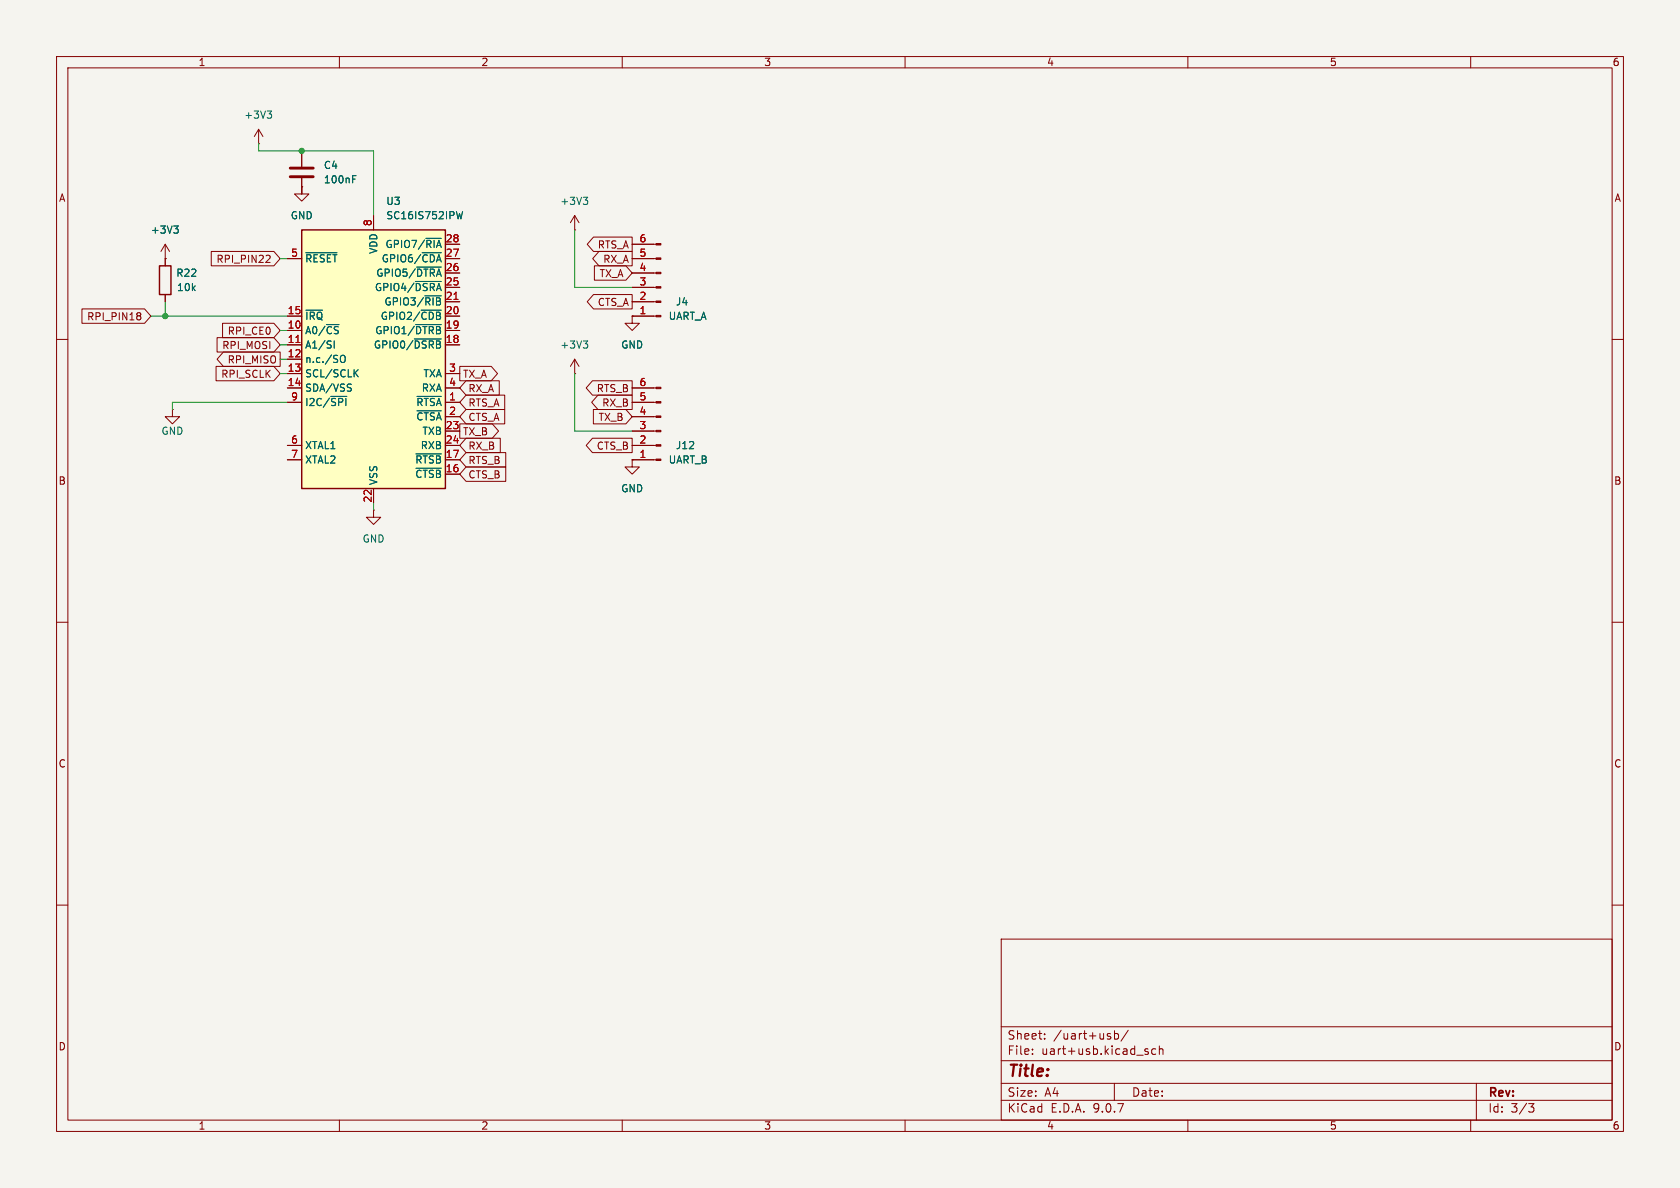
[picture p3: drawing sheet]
<svg xmlns="http://www.w3.org/2000/svg" width="297mm" height="210mm" viewBox="0 0 297 210" stroke-linecap="round" stroke-linejoin="round" font-family="sans-serif">
<path d="M0 0h297v210h-297z" fill="#f5f4ef" stroke="#f5f4ef" stroke-width=".18"/>
<g fill="none" stroke="#840000" stroke-width=".18">
<path d="M10 10h277v190h-277zM12 12h273v186h-273zM60 10v2M110 10v2M160 10v2M210 10v2M260 10v2M101.6 38.1v2.5M101.6 38.1l-.8 1.3M101.6 38.1l.8 1.3M29.2 45.7h.1M29.2 43.2v3.8"/>
<path d="M29.2 52.1v1.2M29.2 43.2l-.8 1.3M29.2 43.2l.8 1.3M101.6 40.6h.1M111.8 55.9v1.3h1.2l-1.2 1.2-1.3-1.2h1.3M111.8 55.9h.1M111.8 55.9h4.2M111.8 53.3h4.2M111.8 50.8h4.2M111.8 48.3h4.2M111.8 45.7h4.2M111.8 43.2h4.2"/>
<path d="M10 60h2M30.5 72.4v1.3h1.2l-1.2 1.2-1.3-1.2h1.3M30.5 72.4h.1M101.6 66h.1M101.6 63.5l-.8 1.3M101.6 63.5l.8 1.3M101.6 63.5v2.5M285 60h2M66 90.2v1.2h1.3l-1.3 1.3-1.2-1.3h1.2M66 90.2h.1M111.8 81.3v1.3h1.2l-1.2 1.2-1.3-1.2h1.3M111.8 81.3h.1"/>
<path d="M10 110h2M285 110h2M10 160h2M177 166h108v32h-108zM285 160h2M60 198v2M110 198v2M160 198v2M177 194.5h108M177 191.5h108M177 187.5h108M177 181.5h108"/>
<path d="M182.5 186.3v.1M182.5 185.5v.1M184.7 183.6v.1M184.7 182.8v.1M196.3 183.3v.3M197 191.5v3M197 182.2v1.5M197 182.8l.5-.1 .2 .3v.4l-.1 .2h-.6M199.5 182.1l-1.3 2M202.6 185.9l.4 .1v.2l-.2 .2h-.3M202.6 185.4l.4 .1M204.3 185.5l-.4-.1-.3 .3v.4l.1 .2h.6"/>
<path d="M205 185.5l.2-.1 .3 .1 .1 .9M205 184.9v1.5M210 198v2M260 198v2M261 191.5v6.5M270.2 195.1h1l-.5 .6 .4 .1 .1 .5-.3 .3h-.4"/>
</g>
<path d="M30.7 39.9h.8l-.4 .5M103.1 34.9h.8l-.4 .5M103.7 35.4l.2 .2v.3l-.2 .2M31.3 40.4l.2 .3v.3l-.2 .2M103.1 60.3h.8l-.4 .5M103.7 60.8l.2 .2v.3l-.2 .2" fill="none" stroke="#006464" stroke-width=".18"/>
<path d="M28.2 47h2v5.1h-2z" fill="none" stroke="#840000" stroke-width=".25"/>
<g fill="#840000" stroke="#840000" stroke-width=".18">
<path d="M116 55.8h.8v.2h-.8z"/>
<path d="M116 53.2h.8v.3h-.8z"/>
<path d="M116 50.7h.8v.2h-.8z"/>
<path d="M116 48.1h.8v.3h-.8z"/>
<path d="M116 45.6h.8v.2h-.8z"/>
<path d="M116 43.1h.8v.2h-.8z"/>
</g>
<path d="M53.3 40.6h25.4v45.8h-25.4z" fill="#ffffc2"/>
<path d="M53.3 40.6h25.4v45.8h-25.4z" fill="none" stroke="#840000" stroke-width=".25"/>
<g fill="none" stroke="#840000" stroke-width=".18">
<path d="M45.7 25.4h.1M45.7 22.9l-.7 1.2M45.7 22.9l.8 1.2M45.7 22.9v2.5M53.3 31.5v2.8h-1.2l1.2 1.3 1.3-1.3h-1.3v-1.3M53.3 33h.1M53.3 26.7v2.8M66 38.1v2.5M14.5 54.6h11.1l1.1 1.3-1.1 1.3h-11.1zM24.7 55.3l.2 .2-.2 .3 .2 .3v.2l-.2 .3M29.2 45.7h.1M29.2 45.7v1.3"/>
<path d="M29.2 52.1v1.2M37.3 44.4h11.1l1.1 1.3-1.1 1.3h-11.1zM38.4 59.7h10l1.1 1.3-1.1 1.2h-10zM39.3 57.1h9.1l1.1 1.3-1.1 1.3h-9.1zM47.5 45.1l.3 .3-.1 .3-.7 .7h.8M50.8 45.7h2.5M50.8 55.9h2.5M50.8 58.4h2.5M78.7 45.7h2.6M78.7 55.9h2.6M78.7 58.4h2.6M78.7 43.2h2.6"/>
<path d="M78.7 48.3h2.6M78.7 50.8h2.6M78.7 53.3h2.6M104.9 52.1h6.9v2.5h-6.9l-1.1-1.3zM104.9 41.9h6.9v2.6h-6.9l-1.1-1.3zM105.1 47h5.5l1.2 1.3-1.2 1.2h-5.5zM105.9 44.4h5.9v2.6h-5.9l-1.1-1.3zM111.8 55.9h.1M111.8 45.7h3.8M111.8 55.9h3.8M111.8 43.2h3.8M111.8 48.3h3.8"/>
<path d="M111.8 50.8h3.8M111.8 53.3h3.8M38.2 64.8h10.2l1.1 1.2-1.1 1.3h-10.2zM39.5 62.2h10v2.6h-10l-1.1-1.3zM50.8 61h2.5M50.8 63.5h2.5M50.8 66h2.5M50.8 68.6h2.5M50.8 71.1h2.5M50.8 78.7h2.5M78.7 61h2.6M78.7 66h2.6"/>
<path d="M78.7 68.6h2.6M78.7 71.1h2.6M78.7 78.7h2.6M78.7 73.7h2.6M78.7 76.2h2.6M81.3 64.8h5.5l1.2 1.2-1.2 1.3h-5.5zM81.3 74.9h5.7l1.1 1.3-1.1 1.3h-5.7zM82.4 77.5h6v2.5h-6l-1.1-1.3zM82.4 67.3h5.9v2.6h-5.9l-1.1-1.3zM82.4 72.4h6.8v2.5h-6.8l-1.1-1.2zM82.4 69.8h6.8v2.6h-6.8l-1.1-1.3zM104.7 77.5h7.1v2.5h-7.1l-1.1-1.3z"/>
<path d="M104.7 67.3h7.1v2.6h-7.1l-1.1-1.3zM104.9 72.4h5.7l1.2 1.3-1.2 1.2h-5.7zM105.7 69.8h6.1v2.6h-6.1l-1.1-1.3zM111.8 68.6h4.2M111.8 71.1h4.2M111.8 78.7h4.2M111.8 73.7h4.2M111.8 76.2h4.2M50.8 81.3h2.5M66 86.4v2.5M78.7 81.3h2.6M78.7 83.8h2.6"/>
<path d="M82.4 80h7v2.6h-7l-1.1-1.3zM82.4 82.5h7v2.6h-7l-1.1-1.3zM111.8 81.3h.1M111.8 81.3h4.2"/>
</g>
<g fill="none" stroke="#006464" stroke-width=".18">
<path d="M47.2 19.6h.8l-.4 .5M30.7 39.9h.8l-.4 .5M47.8 20.1l.2 .3v.3l-.2 .2M62.3 31.7h.5M62.3 31.1h.6M81.8 37.4l-.3 1.3-.3-.9-.2 .9M31.3 40.4l.2 .3v.3l-.2 .2M54.1 44.7h5.5M54.1 54.8h2.9M73.2 59.9h4.8M73.4 49.8h4.6M73.5 57.4h4.5"/>
<path d="M73.7 47.2h4.3M74.4 54.8h3.6M74.6 44.7h3.4M75.1 52.3h2.9M58.5 70.1h2.8M59.1 60.3v1.2M60.2 63l.3-.2a.43 .43 0 0 1 .5 .4v.5a.43 .43 0 0 1-.3 .4 .43 .43 0 0 1-.5-.2M61.9 67.9l.2 .1M62 68.6l.1 .2-.1 .3M62.8 65.9l.5 .7M63.3 65.3l-.7 .8M73.7 70.1h4.3"/>
<path d="M73.7 72.6h4.3M73.5 80.2h4.5M73.5 82.8h4.5"/>
</g>
<path d="M80.3 52.9h.7M52.3 60.5h.7" fill="none" stroke="#a90000" stroke-width=".18"/>
<g fill="#840000" stroke="#840000" stroke-width=".18">
<path d="M116 81.2h.8v.2h-.8z"/>
<path d="M116 78.6h.8v.3h-.8z"/>
<path d="M116 76.1h.8v.2h-.8z"/>
<path d="M116 73.5h.8v.3h-.8z"/>
<path d="M116 71h.8v.2h-.8z"/>
<path d="M116 68.5h.8v.2h-.8z"/>
</g>
<path d="M51.3 29.7h4.1M51.3 31.2h4.1" fill="none" stroke="#840000" stroke-width=".51"/>
<g fill="none" stroke="#009600" stroke-width=".18">
<path d="M45.7 25.4v1.3h20.3v11.4M53.3 33v1.3M26.7 55.9h24.1M29.2 53.3v2.6M49.5 58.4h1.3M49.5 45.7h1.3M101.6 40.6v10.2h10.2M49.5 63.5h1.3M49.5 61h1.3M49.5 66h1.3M50.8 71.1h-20.3v1.3M101.6 66v10.2h10.2"/>
<path d="M66 88.9v1.3"/>
</g>
<g fill="#009600" stroke="#009600" stroke-width=".18">
<circle cx="53.3" cy="26.7" r=".46"/>
<circle cx="29.2" cy="55.9" r=".46"/>
</g>
<text font-size="2.8" fill="#840000" x="178" y="190.9">Title:</text>
<g font-size="2.1" fill="#840000">
<text x="178" y="184">Sheet:</text>
<text x="186.2" y="184">/uart+usb/</text>
<text x="178" y="186.7">File:</text>
<text x="184.1" y="186.7">uart+usb.kicad_sch</text>
<text x="178" y="196.9">KiCad</text>
<text x="178" y="194.1">Size:</text>
<text x="184.7" y="194.1">A4</text>
<text x="185.7" y="196.9">E.D.A.</text>
<text x="193.3" y="196.9">9.0.7</text>
<text x="200" y="194.1">Date:</text>
<text x="263" y="194.3">Rev:</text>
<text x="263" y="196.9">Id:</text>
<text x="267.1" y="196.9">3/3</text>
</g>
<g font-size="1.8" fill="#840000">
<text x="35" y="11.9">1</text>
<text x="85" y="11.9">2</text>
<text x="135" y="11.9">3</text>
<text x="185" y="11.9">4</text>
<text x="235" y="11.9">5</text>
<text x="285" y="11.9">6</text>
<text x="10.3" y="35.9">A</text>
<text x="285.3" y="35.9">A</text>
<text x="38.2" y="46.7">RPI_PIN22</text>
<text x="105.6" y="44.1">RTS_A</text>
<text x="106.5" y="46.7">RX_A</text>
<text x="105.9" y="49.2">TX_A</text>
<text x="15.3" y="56.8">RPI_PIN18</text>
<text x="40.2" y="59.4">RPI_CE0</text>
<text x="105.6" y="54.3">CTS_A</text>
<text x="39.2" y="61.9">RPI_MOSI</text>
<text x="40.1" y="64.5">RPI_MISO</text>
<text x="39" y="67">RPI_SCLK</text>
<text x="81.8" y="67">TX_A</text>
<text x="82.7" y="69.5">RX_A</text>
<text x="105.4" y="69.5">RTS_B</text>
<text x="81.8" y="77.2">TX_B</text>
<text x="82.7" y="74.6">CTS_A</text>
<text x="82.7" y="72.1">RTS_A</text>
<text x="105.7" y="74.6">TX_B</text>
<text x="106.4" y="72.1">RX_B</text>
<text x="82.7" y="79.7">RX_B</text>
<text x="82.7" y="82.2">RTS_B</text>
<text x="105.4" y="79.7">CTS_B</text>
<text x="10.3" y="85.9">B</text>
<text x="82.7" y="84.8">CTS_B</text>
<text x="285.3" y="85.9">B</text>
<text x="10.3" y="135.9">C</text>
<text x="285.3" y="135.9">C</text>
<text x="10.3" y="185.9">D</text>
<text x="285.3" y="185.9">D</text>
<text x="35" y="199.9">1</text>
<text x="85" y="199.9">2</text>
<text x="135" y="199.9">3</text>
<text x="185" y="199.9">4</text>
<text x="235" y="199.9">5</text>
<text x="285" y="199.9">6</text>
</g>
<g font-size="1.8" fill="#006464">
<text x="43.1" y="21.2">+3V3</text>
<text x="57.2" y="30.1">C4</text>
<text x="57.2" y="32.6">100nF</text>
<text x="26.6" y="41.5">+3V3</text>
<text x="51.3" y="39">GND</text>
<text x="68.2" y="39">SC16IS752IPW</text>
<text x="68.2" y="36.4">U3</text>
<text x="99" y="36.4">+3V3</text>
<text x="53.8" y="46.6">~{RESET}</text>
<text x="66.9" y="45" transform="rotate(-90 66.9 45)">VDD</text>
<text x="67.4" y="46.6">GPIO6/~{CDA}</text>
<text x="68.1" y="44">GPIO7/~{RIA}</text>
<text x="31.1" y="49.1">R22</text>
<text x="31.2" y="51.7">10k</text>
<text x="66.2" y="51.7">GPIO4/~{DSRA}</text>
<text x="66.4" y="49.1">GPIO5/~{DTRA}</text>
<text x="53.8" y="56.7">~{IRQ}</text>
<text x="53.8" y="59.3">A0/~{CS}</text>
<text x="66.2" y="59.3">GPIO1/~{DTRB}</text>
<text x="67.2" y="56.7">GPIO2/~{CDB}</text>
<text x="67.9" y="54.2">GPIO3/~{RIB}</text>
<text x="118.1" y="56.7">UART_A</text>
<text x="119.4" y="54.2">J4</text>
<text x="53.8" y="61.8">A1/SI</text>
<text x="53.8" y="64.4">n.c./SO</text>
<text x="66" y="61.8">GPIO0/~{DSRB}</text>
<text x="99" y="61.8">+3V3</text>
<text x="109.7" y="61.8">GND</text>
<text x="53.8" y="66.9">SCL/SCLK</text>
<text x="53.8" y="69.4">SDA/VSS</text>
<text x="53.8" y="72">I2C/~{SPI}</text>
<text x="73.5" y="72">~{RTSA}</text>
<text x="74.5" y="69.4">RXA</text>
<text x="74.8" y="66.9">TXA</text>
<text x="28.4" y="77.1">GND</text>
<text x="73.5" y="74.5">~{CTSA}</text>
<text x="74.6" y="77.1">TXB</text>
<text x="53.8" y="79.6">XTAL1</text>
<text x="53.8" y="82.1">XTAL2</text>
<text x="73.3" y="82.1">~{RTSB}</text>
<text x="74.3" y="79.6">RXB</text>
<text x="118.1" y="82.1">UART_B</text>
<text x="119.4" y="79.6">J12</text>
<text x="66.9" y="85.9" transform="rotate(-90 66.9 85.9)">VSS</text>
<text x="73.3" y="84.7">~{CTSB}</text>
<text x="109.7" y="87.2">GND</text>
<text x="64" y="96.1">GND</text>
</g>
<g font-size="1.8" fill="#a90000">
<text x="65.8" y="40.1" transform="rotate(-90 65.8 40.1)">8</text>
<text x="51.4" y="45.5">5</text>
<text x="78.7" y="42.9">28</text>
<text x="78.7" y="45.5">27</text>
<text x="113" y="45.5">5</text>
<text x="113" y="42.9">6</text>
<text x="78.7" y="48">26</text>
<text x="78.7" y="50.5">25</text>
<text x="78.7" y="53.1">21</text>
<text x="113" y="53.1">2</text>
<text x="113" y="50.5">3</text>
<text x="113" y="48">4</text>
<text x="50.8" y="55.6">15</text>
<text x="50.8" y="58.2">10</text>
<text x="78.7" y="55.6">20</text>
<text x="78.7" y="58.2">19</text>
<text x="113" y="55.6">1</text>
<text x="50.8" y="60.7">11</text>
<text x="50.8" y="63.2">12</text>
<text x="50.8" y="65.8">13</text>
<text x="78.7" y="60.7">18</text>
<text x="79.3" y="65.8">3</text>
<text x="50.8" y="68.3">14</text>
<text x="51.4" y="70.9">9</text>
<text x="79.3" y="68.3">4</text>
<text x="79.3" y="70.9">1</text>
<text x="113" y="70.9">5</text>
<text x="113" y="68.3">6</text>
<text x="78.7" y="75.9">23</text>
<text x="79.3" y="73.4">2</text>
<text x="113" y="75.9">3</text>
<text x="113" y="73.4">4</text>
<text x="51.4" y="78.5">6</text>
<text x="51.4" y="81">7</text>
<text x="78.7" y="78.5">24</text>
<text x="78.7" y="81">17</text>
<text x="78.7" y="83.6">16</text>
<text x="113" y="81">1</text>
<text x="113" y="78.5">2</text>
<text x="65.8" y="88.9" transform="rotate(-90 65.8 88.9)">22</text>
</g>
</svg>
